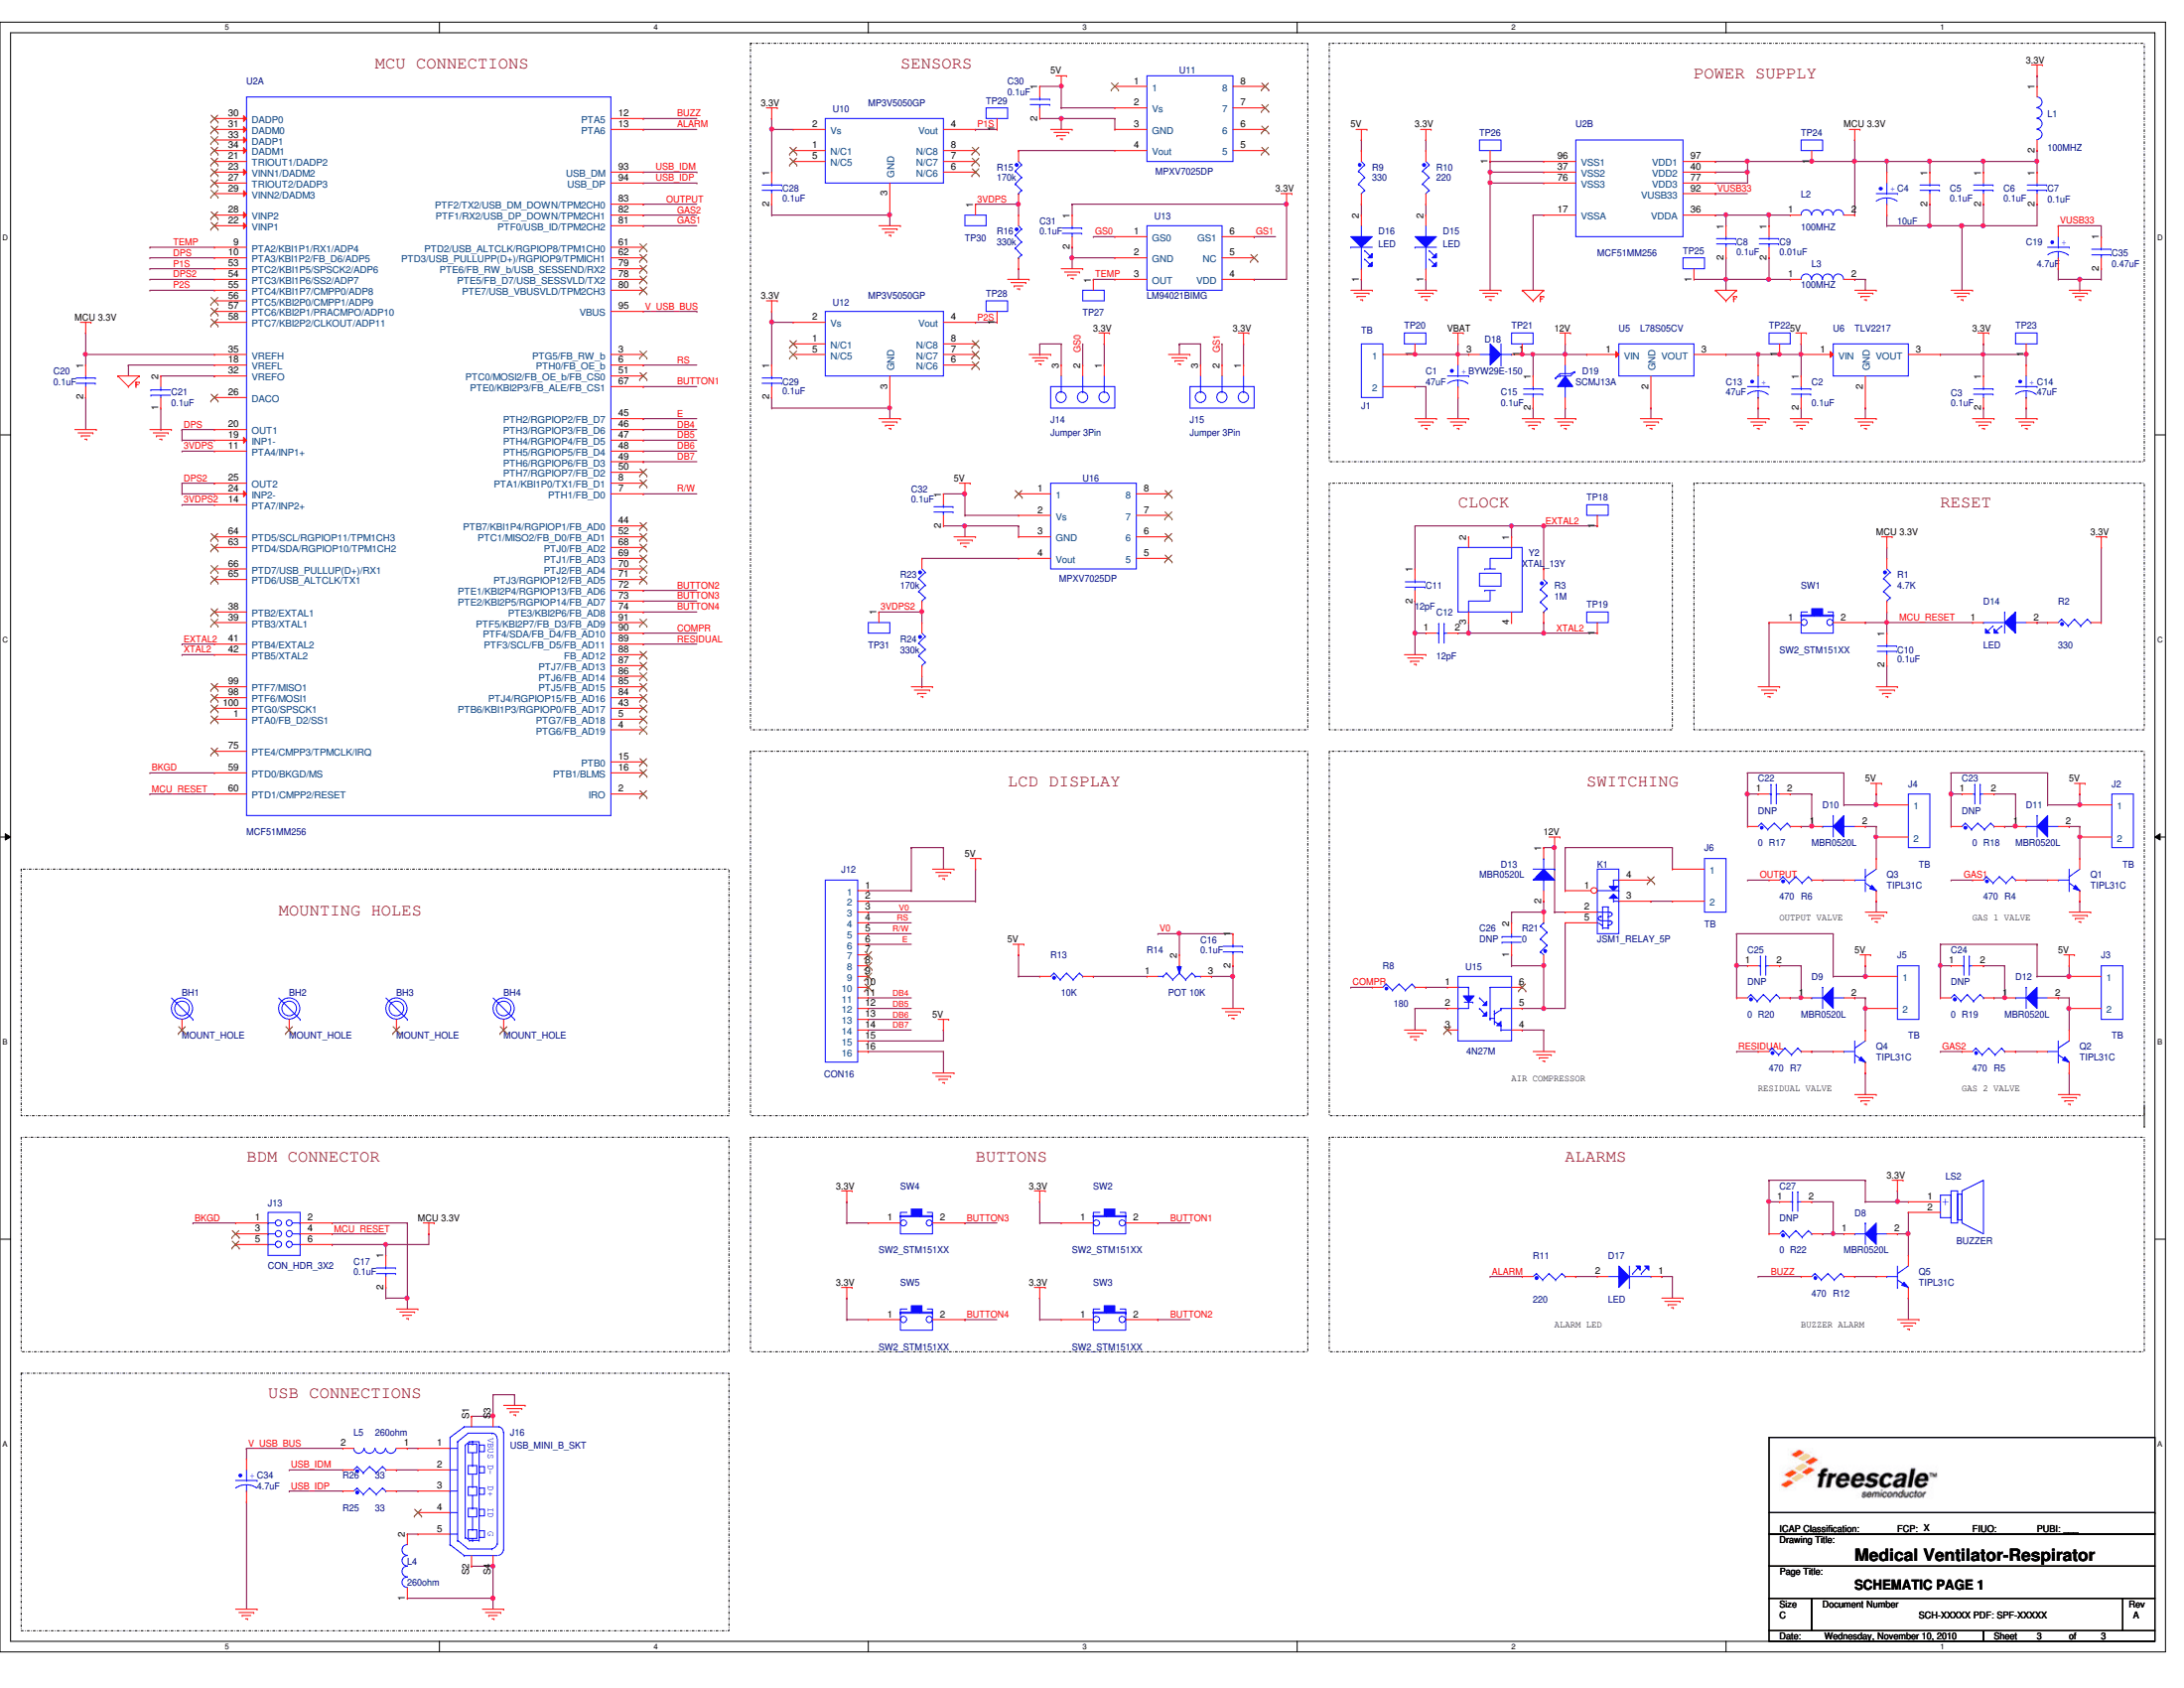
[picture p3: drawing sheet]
# OrCAD Capture schematic MEDICAL_RESPIRATORVA,1.DSN

## Sheets
1 SCHEMATIC PAGE1: size C; title: Medical Ventilator-Respirator; rev: A; company: Freescale Semiconductor; note: SCH-XXXXX PDF: SPF-XXXXX; note: 6501 William Cannon Drive West; note: Austin, TX 78735-8598
2 NOTES
3 TITLE PAGE

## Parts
BH1  MOUNT_HOLE  [mh175-125p]
BH2  MOUNT_HOLE  [mh175-125p]
BH3  MOUNT_HOLE  [mh175-125p]
BH4  MOUNT_HOLE  [mh175-125p]
C1  47uF  [CCE63X55]
C2  0.1uF  [0805_CC]
C3  0.1uF  [0805_CC]
C4  10uF  [cce50x54]
C5  0.1uF  [0805_CC]
C6  0.1uF  [0805_CC]
C7  0.1uF  [0805_CC]
C8  0.1uF  [0805_CC]
C9  0.01uF  [0805_CC]
C10  0.1uF  [0805_CC]
C11  12pF  [0805_CC]
C12  12pF  [0805_CC]
C13  47uF  [CCE63X55]
C14  47uF  [CCE63X55]
C15  0.1uF  [0805_CC]
C16  0.1uF  [0805_CC]
C17  0.1uF  [0805_CC]
C19  4.7uF  [cce50x54]
C20  0.1uF  [0805_CC]
C21  0.1uF  [0805_CC]
C22  DNP  [0805_CC]
C23  DNP  [0805_CC]
C24  DNP  [0805_CC]
C25  DNP  [0805_CC]
C26  DNP  [0805_CC]
C27  DNP  [0805_CC]
C28  0.1uF  [0805_CC]
C29  0.1uF  [0805_CC]
C30  0.1uF  [0805_CC]
C31  0.1uF  [0805_CC]
C32  0.1uF  [0805_CC]
C34  4.7uF  [cce50x54]
C35  0.47uF  [0805_CC]
D8  MBR0520L  [do214ac_ak]
D9  MBR0520L  [do214ac_ak]
D10  MBR0520L  [do214ac_ak]
D11  MBR0520L  [do214ac_ak]
D12  MBR0520L  [do214ac_ak]
D13  MBR0520L  [do214ac_ak]
D14  LED  [LED0805]
D15  LED  [LED0805]
D16  LED  [LED0805]
D17  LED  [hdr102_e]
D18  BYW29E-150  [to-220-2th]
D19  SCMJ13A  [do214ab_sm]
J1  TB  [conn_block_2pos]
J2  TB  [conn_block_2pos]
J3  TB  [conn_block_2pos]
J4  TB  [conn_block_2pos]
J5  TB  [conn_block_2pos]
J6  TB  [conn_block_2pos]
J12  CON16  [hdr116]
J13  CON_HDR_3X2  [HDR203]
J14  Jumper 3Pin  [HDR103]
J15  Jumper 3Pin  [HDR103]
J16  USB_MINI_B_SKT  [CON_MINIUSB_B]
K1  JSM1_RELAY_5P  [relay5_22x16_th]
L1  100MHZ  [IND_0805]
L2  100MHZ  [IND_0805]
L3  100MHZ  [IND_0805]
L4  260ohm  [IND_0603]
L5  260ohm  [IND_0603]
LS2  BUZZER  [buzzer_6p5_12x3p8_th]
Q1  TIPL31C  [to-220]
Q2  TIPL31C  [to-220]
Q3  TIPL31C  [to-220]
Q4  TIPL31C  [to-220]
Q5  TIPL31C  [to-220]
R1  4.7K  [RC0805_OV]
R2  330  [RC0805_OV]
R3  1M  [RC0805_OV]
R4  470  [RC0805_OV]
R5  470  [RC0805_OV]
R6  470  [RC0805_OV]
R7  470  [RC0805_OV]
R8  180  [RC0805_OV]
R9  330  [RC0805_OV]
R10  220  [RC0805_OV]
R11  220  [RC0805_OV]
R12  470  [RC0805_OV]
R13  10K  [RC0805_OV]
R14  POT 10K  [pot3_3352w]
R15  170k  [RC0805_OV]
R16  330k  [RC0805_OV]
R17  0  [RC0805_OV]
R18  0  [RC0805_OV]
R19  0  [RC0805_OV]
R20  0  [RC0805_OV]
R21  0  [RC0805_OV]
R22  0  [RC0805_OV]
R23  170k  [RC0805_OV]
R24  330k  [RC0805_OV]
R25  33  [RC0805_OV]
R26  33  [RC0805_OV]
SW1  SW2_STM151XX  [sw2_6p5_6x4]
SW2  SW2_STM151XX  [hdr102_e]
SW3  SW2_STM151XX  [hdr102_e]
SW4  SW2_STM151XX  [hdr102_e]
SW5  SW2_STM151XX  [hdr102_e]
TP18  TEST_POINT  [TESTPOINT_35MIL]
TP19  TEST_POINT  [TESTPOINT_35MIL]
TP20  TEST_POINT  [TESTPOINT_35MIL]
TP21  TEST_POINT  [TESTPOINT_35MIL]
TP22  TEST_POINT  [TESTPOINT_35MIL]
TP23  TEST_POINT  [TESTPOINT_35MIL]
TP24  TEST_POINT  [TESTPOINT_35MIL]
TP25  TEST_POINT  [TESTPOINT_35MIL]
TP26  TEST_POINT  [TESTPOINT_35MIL]
TP27  TEST_POINT  [TESTPOINT_35MIL]
TP28  TEST_POINT  [TESTPOINT_35MIL]
TP29  TEST_POINT  [TESTPOINT_35MIL]
TP30  TEST_POINT  [TESTPOINT_35MIL]
TP31  TEST_POINT  [TESTPOINT_35MIL]
U2  MCF51MM256  [lqfp100_0p5_14x14]  (sections A,B)
U5  L78S05CV  [to-220]
U6  TLV2217  [to-220]
U10  MP3V5050GP  [8PINS_2p54_SM]
U11  MPXV7025DP  [8PINS_2p54_SM]
U12  MP3V5050GP  [8PINS_2p54_SM]
U13  LM94021BIMG  [SC70_6]
U15  4N27M  [dip6_320]
U16  MPXV7025DP  [8PINS_2p54_SM]
Y2  XTAL_13Y  [xtlosc4_3p2x2p5mm_sm]

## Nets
3.3V: C3.1 C14.1 C27.1 C28.1 C29.1 C31.1 J14.1(Pin1) J15.1(Pin1) L1.1 LS2.1 R2.2 R10.1 R22.1 SW2.1(SW1) SW3.1(SW1) SW4.1(SW1) SW5.1(SW1) TP23.1 U6.3(VOUT) U10.2(Vs) U12.2(Vs) U13.4(VDD)
3VDPS: R15.2 R16.1 TP30.1 U2.11(PTA4/INP1+)
3VDPS2: R23.2 R24.1 TP31.1 U2.14(PTA7/INP2+)
5V: C2.1 C13.1 C22.1 C23.1 C24.1 C25.1 C30.1 C32.1 J2.1 J3.1 J4.1 J5.1 J12.2 J12.15 R9.1 R13.1 R17.1 R18.1 R19.1 R20.1 TP22.1 U5.3(VOUT) U6.1(VIN) U11.2(Vs) U16.2(Vs)
12V: C15.1 D13.1(CATHODE) D18.1(CATHODE) D19.1(C) K1.2(COIL1) TP21.1 U5.1(VIN)
GND_FIELD SIGNAL: C8.2 C9.2 L3.1 TP25.1 U2.17(VSSA) U2.18(VREFL)
GND_POWER: C1.2 C2.2 C3.2 C4.2 C5.2 C6.2 C7.2 C10.2 C11.2 C12.1 C13.2 C14.2 C15.2 C16.2 C17.2 C19.2 C20.2 C21.1 C28.2 C29.2 C30.2 C31.2 C32.2 C34.2 C35.2 D15.1(CATHODE) D16.1(CATHODE) D17.1(CATHODE) D19.2(A) J1.2 J12.1 J12.16 J13.2 J14.3(Pin3) J15.3(Pin3) J16.S1(SHLD1) J16.S2(SHLD2) J16.S3(SHLD3) J16.S4(SHLD4) L3.2 L4.1 Q1.3(E) Q2.3(E) Q3.3(E) Q4.3(E) Q5.3(E) R14.3(B) R16.2 R24.2 SW1.1(SW1) TP26.1 U2.37(VSS2) U2.76(VSS3) U2.96(VSS1) U5.2(GND) U6.2(GND) U10.3(GND) U11.3(GND) U12.3(GND) U13.2(GND) U15.2(CATHODE) U15.4(EMITTER) U16.3(GND)
V0: C16.1 J12.3 R14.2(WIPER)
VBAT: C1.1 D18.3(ANODE) J1.1 TP20.1
2: Y2.2
4: Y2.4
ALARM: R11.1 U2.13(PTA6)
BKGD: J13.1 U2.59(PTD0/BKGD/MS)
BUTTON1: SW2.2(SW2) U2.67(PTE0/KBI2P3/FB_ALE/FB_CS1)
BUTTON2: SW3.2(SW2) U2.72(PTE1/KBI2P4/RGPIOP13/FB_AD6)
BUTTON3: SW4.2(SW2) U2.73(PTE2/KBI2P5/RGPIOP14/FB_AD7)
BUTTON4: SW5.2(SW2) U2.74(PTE3/KBI2P6/FB_AD8)
BUZZ: R12.1 U2.12(PTA5)
COMPR: R8.1 U2.90(PTF4/SDA/FB_D4/FB_AD10)
DB4: J12.11 U2.46(PTH3/RGPIOP3/FB_D6)
DB5: J12.12 U2.47(PTH4/RGPIOP4/FB_D5)
DB6: J12.13 U2.48(PTH5/RGPIOP5/FB_D4)
DB7: J12.14 U2.49(PTH6/RGPIOP6/FB_D3)
DPS: U2.10(PTA3/KBI1P2/FB_D6/ADP5) U2.19(INP1-) U2.20(OUT1)
DPS2: U2.24(INP2-) U2.25(OUT2) U2.54(PTC3/KBI1P6/SS2/ADP7)
E: J12.6 U2.45(PTH2/RGPIOP2/FB_D7)
EXTAL2: C11.1 R3.1 TP18.1 U2.41(PTB4/EXTAL2) Y2.1
GAS1: R4.1 U2.81(PTF0/USB_ID/TPM2CH2)
GAS2: R5.1 U2.82(PTF1/RX2/USB_DP_DOWN/TPM2CH1)
GS0: J14.2(Pin2) U13.1(GS0)
GS1: J15.2(Pin2) U13.6(GS1)
MCU 3.3V: C4.1 C5.1 C6.1 C7.1 C17.1 C20.1 J13.6 L1.2 L2.2 R1.1 TP24.1 U2.35(VREFH) U2.40(VDD2) U2.77(VDD3) U2.97(VDD1)
MCU_RESET: C10.1 D14.1(CATHODE) J13.4 R1.2 SW1.2(SW2) U2.60(PTD1/CMPP2/RESET)
OUTPUT: R6.1 U2.83(PTF2/TX2/USB_DM_DOWN/TPM2CH0)
P1S: TP29.1 U2.53(PTC2/KBI1P5/SPSCK2/ADP6) U10.4(Vout)
P2S: TP28.1 U2.55(PTC4/KBI1P7/CMPP0/ADP8) U12.4(Vout)
R/W: J12.5 U2.7(PTH1/FB_D0)
RESIDUAL: R7.1 U2.89(PTF3/SCL/FB_D5/FB_AD11)
RS: J12.4 U2.6(PTH0/FB_OE_b)
TEMP: TP27.1 U2.9(PTA2/KBI1P1/RX1/ADP4) U13.3(OUT)
USB_IDM: R26.1 U2.93(USB_DM)
USB_IDP: R25.1 U2.94(USB_DP)
V_USB_BUS: C34.1 L5.2 U2.95(VBUS)
VUSB33: C19.1 C35.1 U2.92(VUSB33)
XTAL2: C12.2 R3.2 TP19.1 U2.42(PTB5/XTAL2) Y2.3
N07061: C8.1 C9.1 L2.1 U2.36(VDDA)
N11863: Q1.1(B) R4.2
N11999: D11.2(ANODE) J2.2 Q1.2(C)
N12118: Q2.1(B) R5.2
N12172: D12.2(ANODE) J3.2 Q2.2(C)
N12672: Q3.1(B) R6.2
N12726: D10.2(ANODE) J4.2 Q3.2(C)
N12762: Q4.1(B) R7.2
N12800: D9.2(ANODE) J5.2 Q4.2(C)
N13430: R8.2 U15.1(ANODE)
N14080: J6.1 K1.1(COMMON)
N16404: D17.2(ANODE) R11.2
N17031: Q5.1(B) R12.2
N18492: R15.1 U11.4(Vout)
N6844012: R13.2 R14.1(A)
N6860008: C21.2 U2.32(VREFO)
N6863643: D8.2(ANODE) LS2.2 Q5.2(C)
N6899722: D14.2(ANODE) R2.1
N6899921: D15.2(ANODE) R10.2
N6900064: D16.2(ANODE) R9.2
N6911656: J6.2 K1.3(NO)
N6937956: C22.2 D10.1(CATHODE) R17.2
N6938317: C23.2 D11.1(CATHODE) R18.2
N6938790: C24.2 D12.1(CATHODE) R19.2
N6939061: C25.2 D9.1(CATHODE) R20.2
N6940286: C26.1 K1.5(COIL2) R21.1 U15.5(COLLECTOR)
N6940870: C26.2 D13.2(ANODE) R21.2
N6942152: C27.2 D8.1(CATHODE) R22.2
N6970603: R23.1 U16.4(Vout)
N6984290: J16.3(D+) R25.2
N6984322: J16.2(D-) R26.2
N6984489: J16.5(GND1) L4.2
N6985280: J16.1(VBUS) L5.1

Not connected (* = marked no-connect by the designer): BH1 1*; BH2 1*; BH3 1*; BH4 1*; J12 7* 8* 9* 10*; J13 3* 5*; J16 4(ID)*; K1 4(NC)*; U2 1(PTA0/FB_D2/SS1)* 2(IRO)* 3(PTG5/FB_RW_b)* 4(PTG6/FB_AD19)* 5(PTG7/FB_AD18)* 8(PTA1/KBI1P0/TX1/FB_D1)* 15(PTB0)* 16(PTB1/BLMS)* 21(TRIOUT1/DADP2)* 22(VINP1)* 23(VINN1/DADM2)* 26(DACO)* 27(TRIOUT2/DADP3)* 28(VINP2)* 29(VINN2/DADM3)* 30(DADP0)* 31(DADM0)* 33(DADP1)* 34(DADM1)* 38(PTB2/EXTAL1)* 39(PTB3/XTAL1)* 43(PTB6/KBI1P3/RGPIOP0/FB_AD17)* 44(PTB7/KBI1P4/RGPIOP1/FB_AD0)* 50(PTH7/RGPIOP7/FB_D2)* 51(PTC0/MOSI2/FB_OE_b/FB_CS0)* 52(PTC1/MISO2/FB_D0/FB_AD1)* 56(PTC5/KBI2P0/CMPP1/ADP9)* 57(PTC6/KBI2P1/PRACMPO/ADP10)* 58(PTC7/KBI2P2/CLKOUT/ADP11)* 61(PTD2/USB_ALTCLK/RGPIOP8/TPM1CH0)* 62(PTD3/USB_PULLUPP(D+)/RGPIOP9/TPMICH1)* 63(PTD4/SDA/RGPIOP10/TPM1CH2)* 64(PTD5/SCL/RGPIOP11/TPM1CH3)* 65(PTD6/USB_ALTCLK/TX1)* 66(PTD7/USB_PULLUP(D+)/RX1)* 68(PTJ0/FB_AD2)* 69(PTJ1/FB_AD3)* 70(PTJ2/FB_AD4)* 71(PTJ3/RGPIOP12/FB_AD5)* 75(PTE4/CMPP3/TPMCLK/IRQ)* 78(PTE5/FB_D7/USB_SESSVLD/TX2)* 79(PTE6/FB_RW_b/USB_SESSEND/RX2)* 80(PTE7/USB_VBUSVLD/TPM2CH3)* 84(PTJ4/RGPIOP15/FB_AD16)* 85(PTJ5/FB_AD15)* 86(PTJ6/FB_AD14)* 87(PTJ7/FB_AD13)* 88(FB_AD12)* 91(PTF5/KBI2P7/FB_D3/FB_AD9)* 98(PTF6/MOSI1)* 99(PTF7/MISO1)* 100(PTG0/SPSCK1)*; U10 1(N/C1)* 5(N/C5)* 6(N/C6)* 7(N/C7)* 8(N/C8)*; U11 1* 5* 6* 7* 8*; U12 1(N/C1)* 5(N/C5)* 6(N/C6)* 7(N/C7)* 8(N/C8)*; U13 5(NC)*; U15 3(NC)* 6(BASE)*; U16 1* 5* 6* 7* 8*

## Notes on the sheets
sheet 1
- MCU CONNECTIONS
- SENSORS
- POWER SUPPLY
- CLOCK
- RESET
- LCD DISPLAY
- SWITCHING
- MOUNTING HOLES
- OUTPUT VALVE
- GAS 1 VALVE
- AIR COMPRESSOR
- RESIDUAL VALVE
- GAS 2 VALVE
- BDM CONNECTOR
- BUTTONS
- ALARMS
- ALARM LED
- BUZZER ALARM
- USB CONNECTIONS
sheet 2
- 1. Unless Otherwise Specified:
- All resistors are in ohms
- All capacitors are in uF
- All voltages are DC
- All polarized capacitors are aluminum electrolytic
- 2. Interrupted lines coded with the same letter or letter
      combinations are electrically connected.
- 3. Device type number is for reference only. The number
      varies with the manufacturer.
- 4. Special signal usage:
- _B Denotes - Active-Low Signal
- <> or [] Denotes - Vectored Signals
- 5. Interpret diagram in accordance with American
  National Standards Institute specifications, current
  revision, with the exception of logic block symbology.
sheet 3
- Table of Contents
- Revisions
- 2
- Notes
- Rev
- Description
- Date
- Approved
- 3
- Schematic Page 1
- A
- Original Release
- DATE
- DESIGNER
